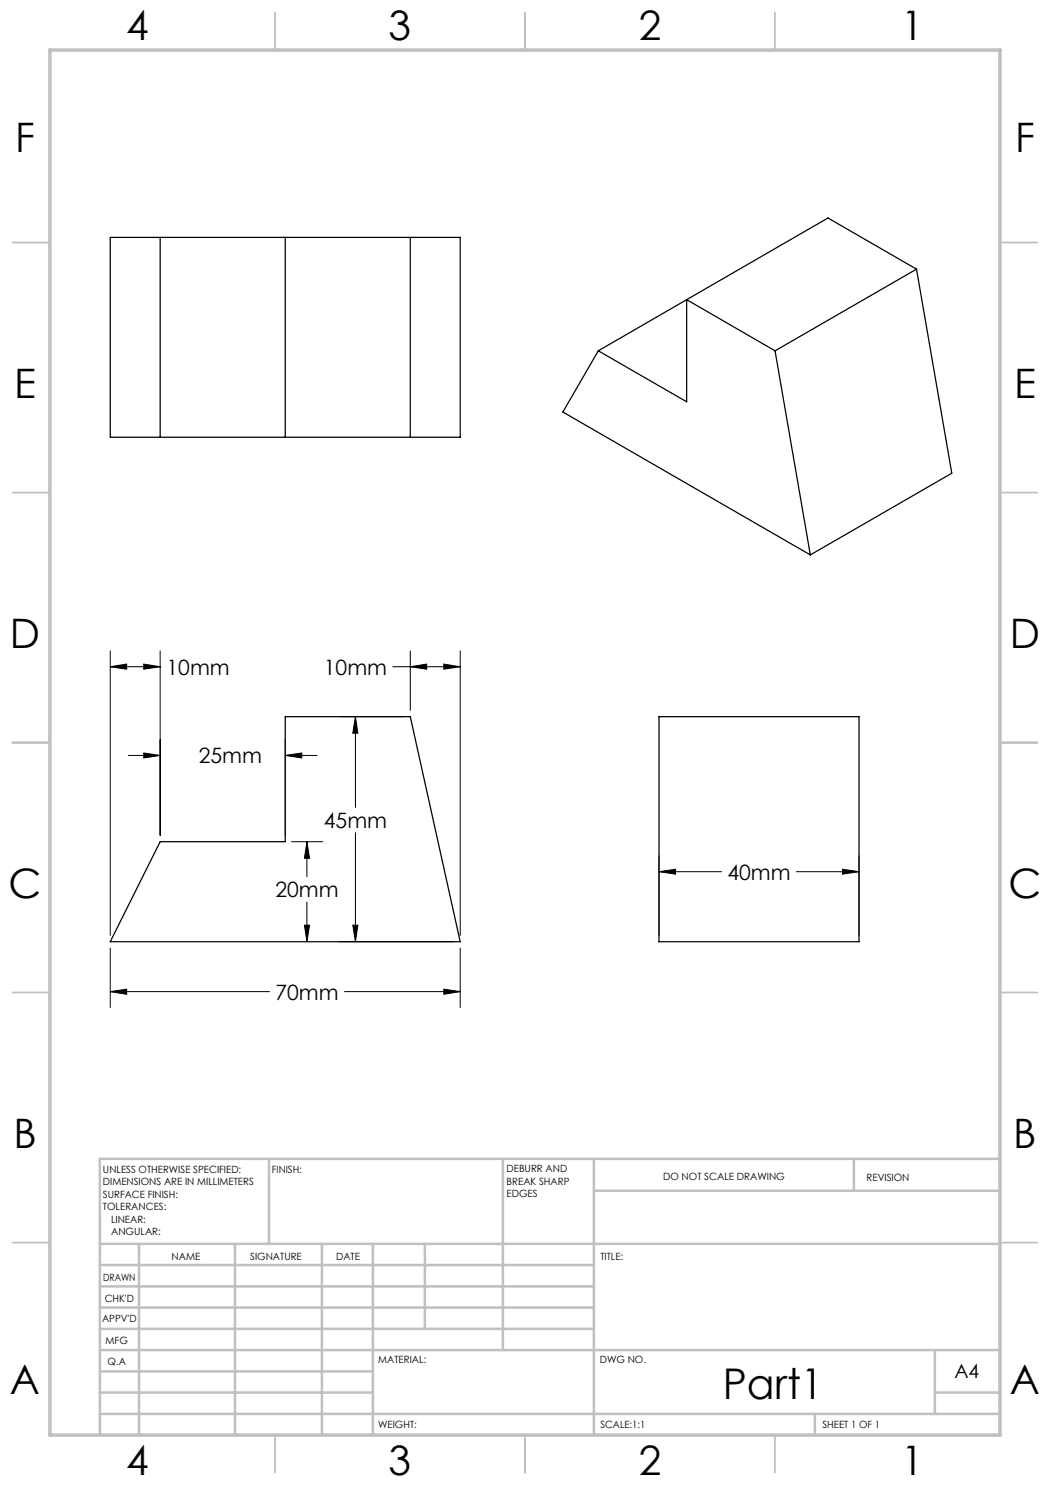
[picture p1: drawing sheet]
<svg xmlns="http://www.w3.org/2000/svg" width="210mm" height="297mm" viewBox="0 0 210 297" stroke-linecap="round" stroke-linejoin="round" font-family="sans-serif">
<g fill="none" stroke="#000" stroke-width=".2">
<path d="M22 133.3l3.3-.5v1zM22 130.2v56.9M22 133.3h10.1M28.8 132.8l3.2 .5-3.2 .5zM32 130.2v36.9M78.6 133.3h13.4M82.1 133.3l3.2-.5v1zM82.1 130.2v11.9M88.8 132.8l3.2 .5-3.2 .5zM92 130.2v56.9M25.7 151.1h6.3M28.8 150.6l3.2 .5-3.2 .5z"/>
<path d="M57 151.1l3.4-.5v1zM57 147.9v19.2M57 151.1h6.4M67.9 143.3h12.9M71.1 143.3l.5 3.3h-1zM71.1 143.3v18.2M58.3 168.3h6.3M61.4 168.3l.5 3.4h-1zM61.4 168.3v7.1M71.1 166.5v21.8M131.8 174.3l3.3-.5v1zM131.8 171.2v15.9"/>
<path d="M131.8 174.3h12.5M159.3 174.3h12.5M168.5 173.8l3.3 .5-3.3 .5zM171.8 171.2v15.9M22 198.3l3.3-.5v1.1zM22 189.6v11.9M22 198.3h31.9M60.9 185h1l-.5 3.3zM61.4 180.4v7.9M67.9 188.3h22.9M68.9 198.3h23.1M70.6 185h1l-.5 3.3z"/>
<path d="M88.8 197.8l3.2 .5-3.2 .6zM92 189.6v11.9"/>
</g>
<g fill="none" stroke="#c0c0c0" stroke-width=".35">
<path d="M55 2.5v7.5M105 2.5v7.5M155 2.5v7.5M2.5 48.5h7.5M200 48.5h7.5M2.5 98.5h7.5M200 98.5h7.5M2.5 148.5h7.5M200 148.5h7.5M2.5 198.5h7.5M200 198.5h7.5M2.5 248.5h7.5"/>
<path d="M200 248.5h7.5M55 287v7.5M105 287v7.5M155 287v7.5"/>
</g>
<g fill="none" stroke="#c0c0c0" stroke-width=".5">
<path d="M53.8 231.8v17M100.6 231.8v38.2M118.8 231.8v55.2M118.8 238.2h81.2M170.8 231.8v6.4M200 231.8h-180v55.2M20 248.8h180M20 257.3h98.8M20 253h98.8M27.8 248.8v38.2M47 248.8v38.2M64.4 248.8v38.2"/>
<path d="M74.6 248.8v38.2M85 248.8v17M20 265.8h98.8M20 261.5h98.8M20 278.5h54.6M20 274.3h54.6M20 270h180M187 278.5h13M187 270v12.8M20 282.8h180M163 282.8v4.2"/>
</g>
<path d="M10 10h190v277h-190z" fill="none" stroke="#c0c0c0" stroke-width=".7"/>
<path d="M22 198.3l3.3-.5v1.1zM88.8 197.8l3.2 .5-3.2 .6zM71.1 143.3l.5 3.3h-1zM70.6 185h1l-.5 3.3zM88.8 132.8l3.2 .5-3.2 .5zM82.1 133.3l3.2-.5v1zM22 133.3l3.3-.5v1zM28.8 132.8l3.2 .5-3.2 .5zM61.4 168.3l.5 3.4h-1zM60.9 185h1l-.5 3.3zM57 151.1l3.4-.5v1zM28.8 150.6l3.2 .5-3.2 .5zM168.5 173.8l3.3 .5-3.3 .5zM131.8 174.3l3.3-.5v1z" fill="#000"/>
<path d="M22 47.5h70v40h-70zM32 47.5v40M57 47.5v40M82.1 47.5v40M183.3 53.8l7.1 40.8-28.3 16.4M183.3 53.8l-28.3 16.4M183.3 53.8l-17.7-10.2-45.9 26.6M119.7 70.2l17.6 10.2v-20.5l17.7 10.3M119.7 70.2l-7.1 12.2 49.5 28.6M155 70.2l7.1 40.8M131.8 143.3h40v45h-40zM32 168.3h25v-25h25.1l9.9 45h-70z" fill="none" stroke="#000" stroke-width=".25"/>
<text font-size="8.5" x="144.6" y="279.7">Part1</text>
<g font-size="8.1">
<text x="25.2" y="8">4</text>
<text x="77.7" y="8">3</text>
<text x="127.7" y="8">2</text>
<text x="180.2" y="8">1</text>
<text x="3" y="30.4">F</text>
<text x="203" y="30.4">F</text>
<text x="2.8" y="79.6">E</text>
<text x="202.8" y="79.6">E</text>
<text x="2" y="129.6">D</text>
<text x="202" y="129.6">D</text>
<text x="1.7" y="179.6">C</text>
<text x="201.7" y="179.6">C</text>
<text x="2.7" y="229.6">B</text>
<text x="202.7" y="229.6">B</text>
<text x="2" y="278.9">A</text>
<text x="202" y="278.9">A</text>
<text x="25.2" y="295">4</text>
<text x="77.7" y="295">3</text>
<text x="127.7" y="295">2</text>
<text x="180.2" y="295">1</text>
</g>
<g font-size="4.2">
<text x="33.3" y="134.9">10mm</text>
<text x="64.8" y="134.9">10mm</text>
<text x="39.8" y="152.7">25mm</text>
<text x="64.8" y="165.6">45mm</text>
<text x="55.1" y="179.5">20mm</text>
<text x="145.5" y="175.9">40mm</text>
<text x="55.1" y="199.9">70mm</text>
</g>
<text font-size="3.9" x="190.9" y="275.5">A4</text>
<g font-size="2">
<text x="20.6" y="234.6">UNLESS OTHERWISE SPECIFIED:</text>
<text x="20.6" y="237.1">DIMENSIONS ARE IN MILLIMETERS</text>
<text x="20.6" y="239.6">SURFACE FINISH:</text>
<text x="54.4" y="234.6">FINISH:</text>
<text x="101.3" y="234.5">DEBURR AND</text>
<text x="101.3" y="237">BREAK SHARP</text>
<text x="101.3" y="239.5">EDGES</text>
<text x="132.6" y="236">DO NOT SCALE DRAWING</text>
<text x="173.3" y="236.2">REVISION</text>
<text x="20.6" y="242.1">TOLERANCES:</text>
<text x="22.2" y="244.6">LINEAR:</text>
<text x="22.2" y="247.1">ANGULAR:</text>
<text x="34.3" y="252">NAME</text>
<text x="50" y="251.9">SIGNATURE</text>
<text x="67.2" y="251.9">DATE</text>
<text x="120.1" y="251.9">TITLE:</text>
<text x="20.6" y="256.1">DRAWN</text>
<text x="20.9" y="260.3">CHK'D</text>
<text x="20.4" y="264.4">APPV'D</text>
<text x="21.1" y="268.8">MFG</text>
<text x="21.5" y="273">Q.A</text>
<text x="75.6" y="272.5">MATERIAL:</text>
<text x="120" y="272.5">DWG NO.</text>
<text x="75.6" y="285.5">WEIGHT:</text>
<text x="120.1" y="285.6">SCALE:1:1</text>
<text x="164.5" y="285.6">SHEET 1 OF 1</text>
</g>
</svg>
